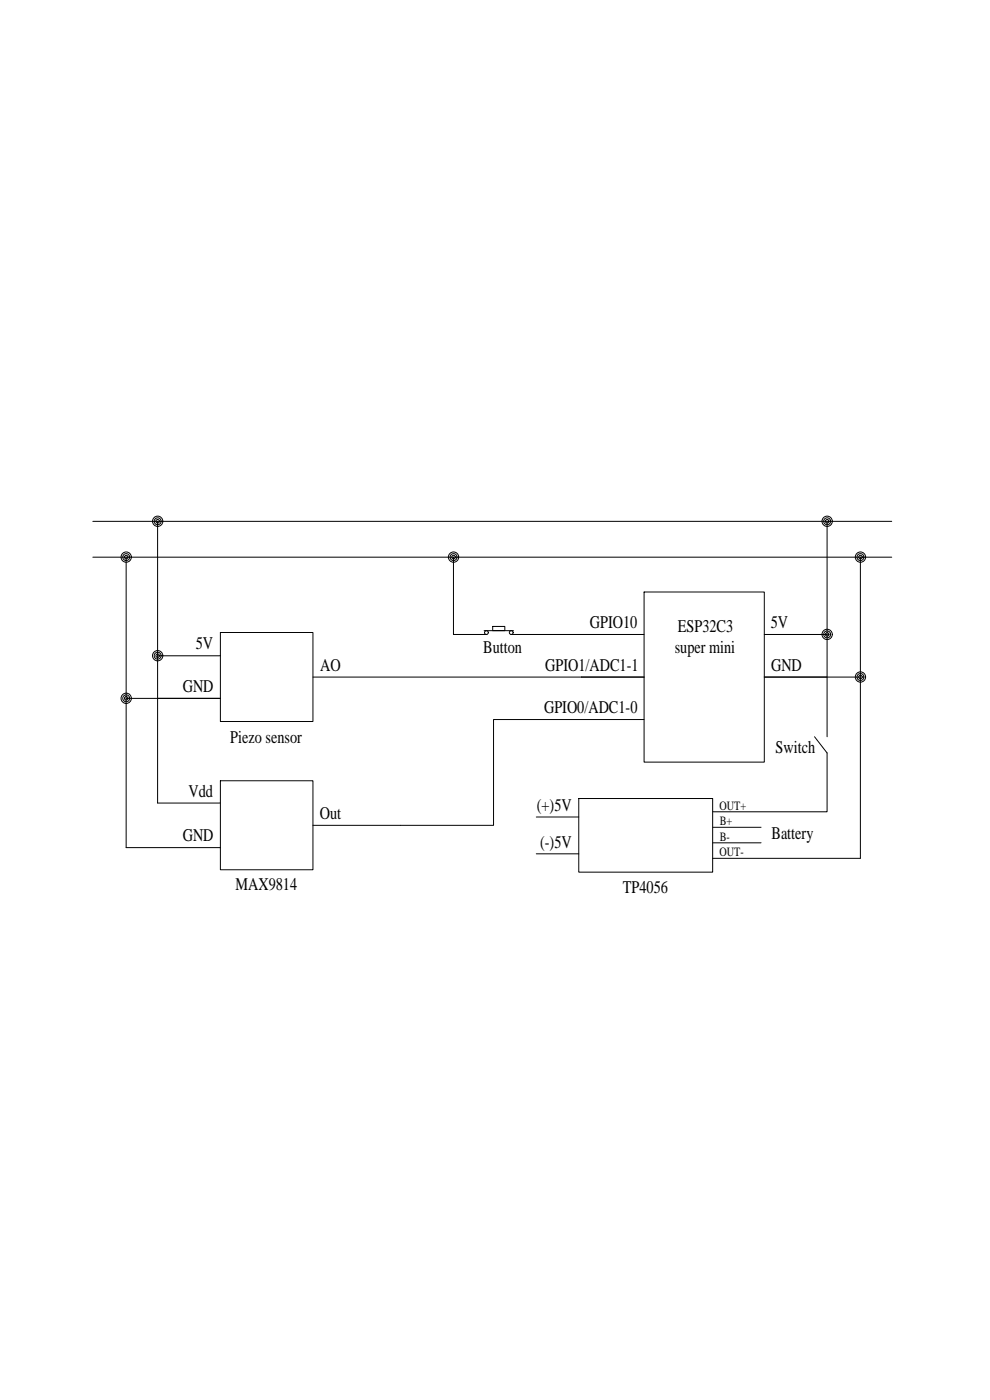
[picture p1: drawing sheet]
<svg xmlns="http://www.w3.org/2000/svg" width="297mm" height="420mm" viewBox="0 0 297 420" stroke-linecap="round" stroke-linejoin="round" font-family="sans-serif">
<!-- layer: 0 -->
<g fill="none" stroke="#000" stroke-width=".3">
<path d="M27.9 156.5h239.6M47.3 156.5v84.5h18.8M248.2 156.5v64.6M27.9 167.2h239.6M37.8 167.2v87.2h28.3M136.1 167.2v23.2h9.9M193.3 177.7h36v51h-36zM258.1 167.2v90.4h-44.3M47.3 196.8h18.8M66.1 189.8h27.8v26.7h-27.8zM145.2 189.3h8.9M147.8 188h3.7v1.3h-3.7z"/>
<path d="M153.3 190.4h40M229.3 190.4h18.9M37.8 209.6h28.3M93.9 203.2h99.4M193.3 215.9h-45.2v31.8h-54.2M229.3 203.2h28.8M66.1 234.3h27.8v26.7h-27.8zM173.7 239.6h40.1v22.1h-40.1zM244.4 221.1l3.8 4.9v17.6h-34.4M160.9 245.2h12.8M160.9 256.2h12.8M213.8 248.3h14.5"/>
<path d="M213.8 252.9h14.5"/>
<circle cx="47.3" cy="156.4" r="1.55"/>
<circle cx="47.3" cy="156.4" r="1.04"/>
<circle cx="47.3" cy="156.4" r=".53"/>
<circle cx="248.2" cy="156.4" r="1.55"/>
<circle cx="248.2" cy="156.4" r="1.04"/>
<circle cx="248.2" cy="156.4" r=".53"/>
<circle cx="37.9" cy="167.2" r="1.55"/>
<circle cx="37.9" cy="167.2" r="1.04"/>
<circle cx="37.9" cy="167.2" r=".53"/>
<circle cx="136.1" cy="167.2" r="1.55"/>
<circle cx="136.1" cy="167.2" r="1.04"/>
<circle cx="136.1" cy="167.2" r=".53"/>
<circle cx="258.2" cy="167.2" r="1.55"/>
<circle cx="258.2" cy="167.2" r="1.04"/>
<circle cx="258.2" cy="167.2" r=".53"/>
<circle cx="47.3" cy="196.8" r="1.55"/>
<circle cx="47.3" cy="196.8" r="1.04"/>
<circle cx="47.3" cy="196.8" r=".53"/>
<circle cx="145.9" cy="189.8" r=".57"/>
<circle cx="153.4" cy="189.8" r=".57"/>
<circle cx="248.2" cy="190.4" r="1.55"/>
<circle cx="248.2" cy="190.4" r="1.04"/>
<circle cx="248.2" cy="190.4" r=".53"/>
<circle cx="37.9" cy="209.6" r="1.55"/>
<circle cx="37.9" cy="209.6" r="1.04"/>
<circle cx="37.9" cy="209.6" r=".53"/>
<circle cx="258.2" cy="203.2" r="1.55"/>
<circle cx="258.2" cy="203.2" r="1.04"/>
<circle cx="258.2" cy="203.2" r=".53"/>
</g>
<g font-size="5.3">
<text x="177" y="188.5">GPIO10</text>
<text x="203.4" y="189.8">ESP32C3</text>
<text x="231.3" y="188.5">5V</text>
<text x="58.8" y="194.9">5V</text>
<text x="145" y="196">Button</text>
<text x="202.4" y="195.9">super mini</text>
<text x="96.1" y="201.3">AO</text>
<text x="163.6" y="201.4">GPIO1/ADC1-1</text>
<text x="231.4" y="201.3">GND</text>
<text x="54.8" y="207.6">GND</text>
<text x="163.2" y="214.1">GPIO0/ADC1-0</text>
<text x="69.1" y="222.8">Piezo sensor</text>
<text x="232.7" y="225.8">Switch</text>
<text x="56.6" y="239.2">Vdd</text>
<text x="95.9" y="245.8">Out</text>
<text x="161.1" y="243.4">(+)5V</text>
<text x="231.5" y="251.8">Battery</text>
<text x="54.8" y="252.4">GND</text>
<text x="162.1" y="254.4">(-)5V</text>
<text x="70.7" y="267.3">MAX9814</text>
<text x="186.9" y="268">TP4056</text>
</g>
<g font-size="3.8">
<text x="215.9" y="243.1">OUT+</text>
<text x="215.9" y="247.7">B+</text>
<text x="215.9" y="257">OUT-</text>
<text x="215.9" y="252.3">B-</text>
</g>
</svg>
